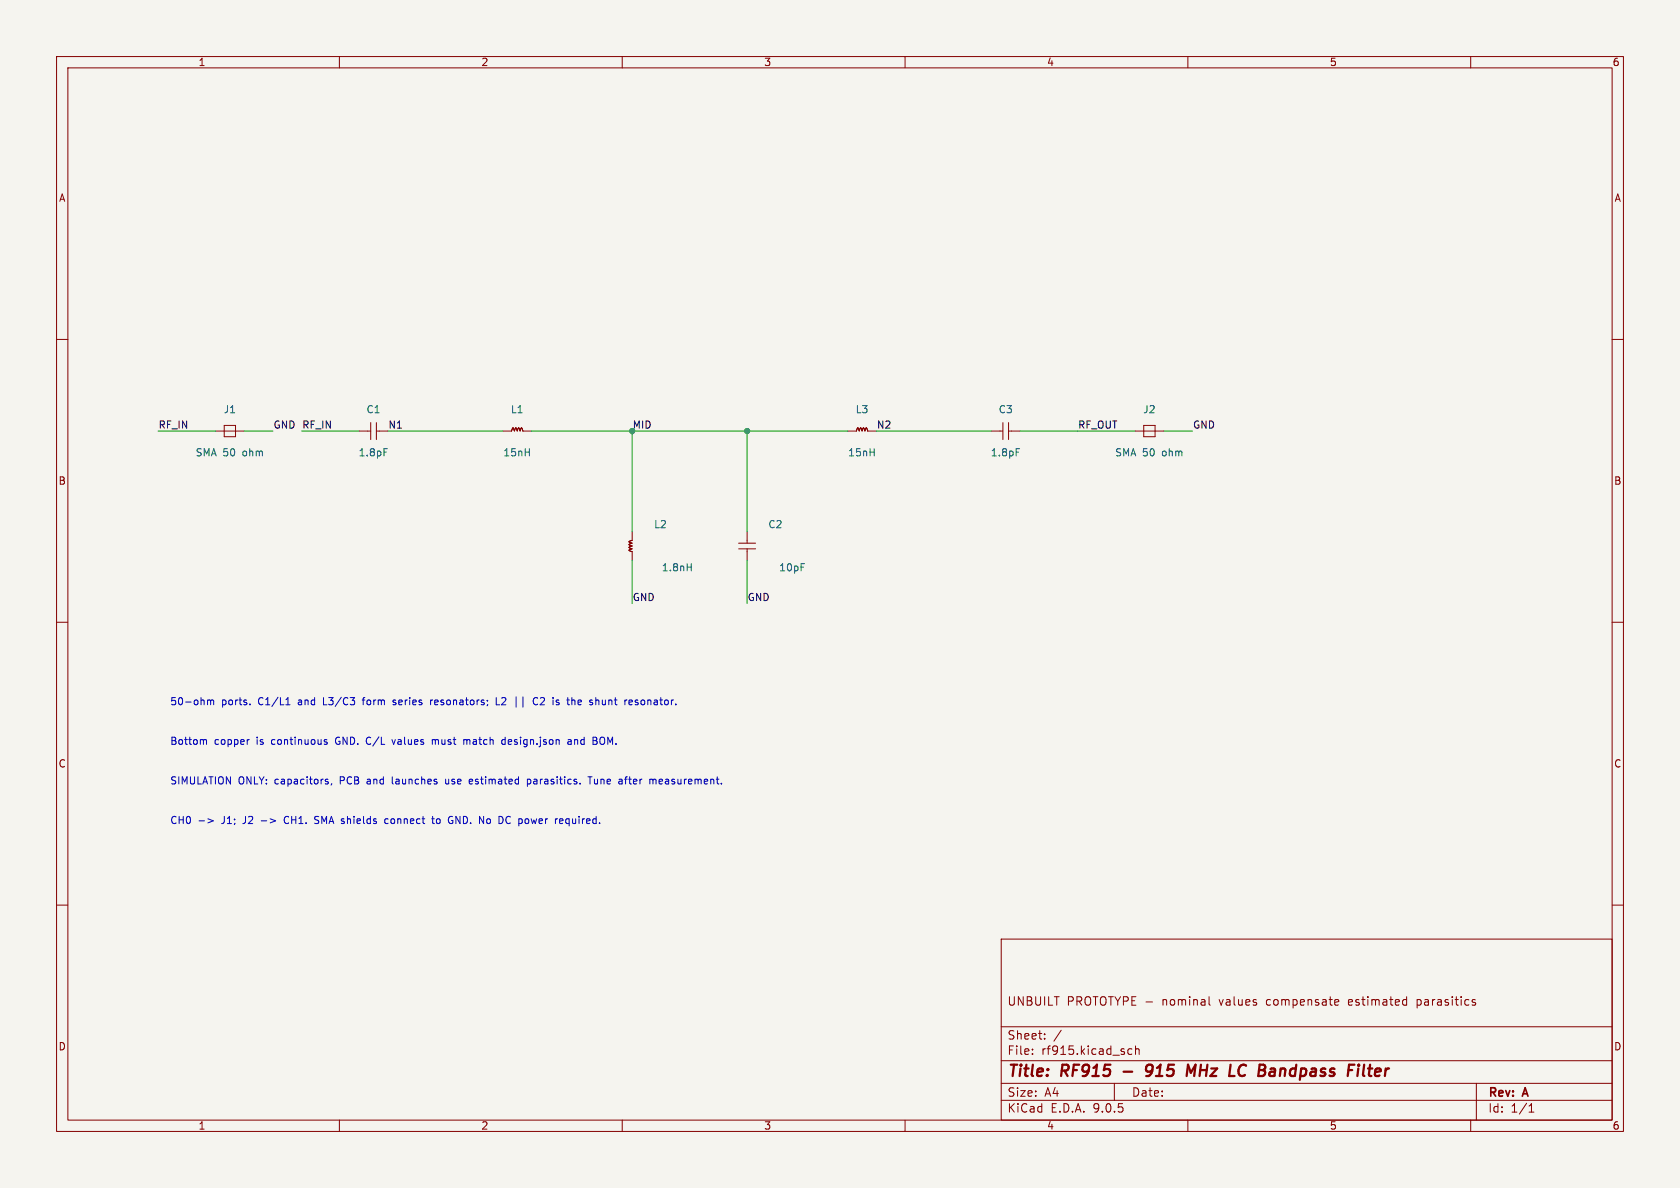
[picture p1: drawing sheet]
(kicad_sch (version 20250114) (generator "eeschema") (paper "A4")
(title_block (title "RF915 - 915 MHz LC Bandpass Filter") (rev "A") (comment 1 "UNBUILT PROTOTYPE - nominal values compensate estimated parasitics"))
(lib_symbols (symbol "RF915:C" (pin_numbers hide) (pin_names hide) (in_bom yes) (on_board yes)
  (property "Reference" "C" (at 0 3.81 0) (effects (font (size 1.27 1.27))))
  (property "Value" "C" (at 0 -3.81 0) (effects (font (size 1.27 1.27))))
  (symbol "C_0_1" (polyline (pts (xy -0.5 -1.5) (xy -0.5 1.5)) (stroke (width 0) (type default)) (fill (type none)))(polyline (pts (xy 0.5 -1.5) (xy 0.5 1.5)) (stroke (width 0) (type default)) (fill (type none)))(polyline (pts (xy -1.016 0) (xy -0.5 0)) (stroke (width 0) (type default)) (fill (type none)))(polyline (pts (xy 0.5 0) (xy 1.016 0)) (stroke (width 0) (type default)) (fill (type none)))) (symbol "C_1_1" (pin passive line (at -2.54 0 0) (length 1.524) (name "1" (effects (font (size 1.27 1.27)))) (number "1" (effects (font (size 1.27 1.27)))))(pin passive line (at 2.54 0 180) (length 1.524) (name "2" (effects (font (size 1.27 1.27)))) (number "2" (effects (font (size 1.27 1.27)))))))(symbol "RF915:L" (pin_numbers hide) (pin_names hide) (in_bom yes) (on_board yes)
  (property "Reference" "L" (at 0 3.81 0) (effects (font (size 1.27 1.27))))
  (property "Value" "L" (at 0 -3.81 0) (effects (font (size 1.27 1.27))))
  (symbol "L_0_1" (polyline (pts (xy -1.016 0) (xy -1.0 0.0)) (stroke (width 0) (type default)) (fill (type none)))(polyline (pts (xy -1.0 0.0) (xy -0.98 0.06893327846036734)) (stroke (width 0) (type default)) (fill (type none)))(polyline (pts (xy -0.98 0.06893327846036734) (xy -0.96 0.13677943794067016)) (stroke (width 0) (type default)) (fill (type none)))(polyline (pts (xy -0.96 0.13677943794067016) (xy -0.94 0.20246850397657287)) (stroke (width 0) (type default)) (fill (type none)))(polyline (pts (xy -0.94 0.20246850397657287) (xy -0.92 0.26496452075594346)) (stroke (width 0) (type default)) (fill (type none)))(polyline (pts (xy -0.92 0.26496452075594346) (xy -0.9 0.3232818887608602)) (stroke (width 0) (type default)) (fill (type none)))(polyline (pts (xy -0.9 0.3232818887608602) (xy -0.88 0.37650090826077875)) (stroke (width 0) (type default)) (fill (type none)))(polyline (pts (xy -0.88 0.37650090826077875) (xy -0.86 0.4237822835266841)) (stroke (width 0) (type default)) (fill (type none)))(polyline (pts (xy -0.86 0.4237822835266841) (xy -0.84 0.4643803590261083)) (stroke (width 0) (type default)) (fill (type none)))(polyline (pts (xy -0.84 0.4643803590261083) (xy -0.8200000000000001 0.4976548788563108)) (stroke (width 0) (type default)) (fill (type none)))(polyline (pts (xy -0.8200000000000001 0.4976548788563108) (xy -0.8 0.5230810839623344)) (stroke (width 0) (type default)) (fill (type none)))(polyline (pts (xy -0.8 0.5230810839623344) (xy -0.78 0.5402579879007787)) (stroke (width 0) (type default)) (fill (type none)))(polyline (pts (xy -0.78 0.5402579879007787) (xy -0.76 0.5489147006355494)) (stroke (width 0) (type default)) (fill (type none)))(polyline (pts (xy -0.76 0.5489147006355494) (xy -0.74 0.5489147006355494)) (stroke (width 0) (type default)) (fill (type none)))(polyline (pts (xy -0.74 0.5489147006355494) (xy -0.72 0.5402579879007788)) (stroke (width 0) (type default)) (fill (type none)))(polyline (pts (xy -0.72 0.5402579879007788) (xy -0.7 0.5230810839623345)) (stroke (width 0) (type default)) (fill (type none)))(polyline (pts (xy -0.7 0.5230810839623345) (xy -0.6799999999999999 0.49765487885631077)) (stroke (width 0) (type default)) (fill (type none)))(polyline (pts (xy -0.6799999999999999 0.49765487885631077) (xy -0.6599999999999999 0.46438035902610825)) (stroke (width 0) (type default)) (fill (type none)))(polyline (pts (xy -0.6599999999999999 0.46438035902610825) (xy -0.64 0.4237822835266841)) (stroke (width 0) (type default)) (fill (type none)))(polyline (pts (xy -0.64 0.4237822835266841) (xy -0.62 0.37650090826077887)) (stroke (width 0) (type default)) (fill (type none)))(polyline (pts (xy -0.62 0.37650090826077887) (xy -0.6 0.32328188876086034)) (stroke (width 0) (type default)) (fill (type none)))(polyline (pts (xy -0.6 0.32328188876086034) (xy -0.5800000000000001 0.2649645207559434)) (stroke (width 0) (type default)) (fill (type none)))(polyline (pts (xy -0.5800000000000001 0.2649645207559434) (xy -0.56 0.20246850397657298)) (stroke (width 0) (type default)) (fill (type none)))(polyline (pts (xy -0.56 0.20246850397657298) (xy -0.54 0.13677943794067038)) (stroke (width 0) (type default)) (fill (type none)))(polyline (pts (xy -0.54 0.13677943794067038) (xy -0.52 0.0689332784603675)) (stroke (width 0) (type default)) (fill (type none)))(polyline (pts (xy -0.52 0.0689332784603675) (xy -0.5 6.735557395310444e-17)) (stroke (width 0) (type default)) (fill (type none)))(polyline (pts (xy -0.5 6.735557395310444e-17) (xy -0.48 0.06893327846036737)) (stroke (width 0) (type default)) (fill (type none)))(polyline (pts (xy -0.48 0.06893327846036737) (xy -0.45999999999999996 0.13677943794067002)) (stroke (width 0) (type default)) (fill (type none)))(polyline (pts (xy -0.45999999999999996 0.13677943794067002) (xy -0.43999999999999995 0.20246850397657287)) (stroke (width 0) (type default)) (fill (type none)))(polyline (pts (xy -0.43999999999999995 0.20246850397657287) (xy -0.42000000000000004 0.26496452075594346)) (stroke (width 0) (type default)) (fill (type none)))(polyline (pts (xy -0.42000000000000004 0.26496452075594346) (xy -0.4 0.32328188876086)) (stroke (width 0) (type default)) (fill (type none)))(polyline (pts (xy -0.4 0.32328188876086) (xy -0.38 0.37650090826077864)) (stroke (width 0) (type default)) (fill (type none)))(polyline (pts (xy -0.38 0.37650090826077864) (xy -0.36 0.4237822835266842)) (stroke (width 0) (type default)) (fill (type none)))(polyline (pts (xy -0.36 0.4237822835266842) (xy -0.33999999999999997 0.46438035902610847)) (stroke (width 0) (type default)) (fill (type none)))(polyline (pts (xy -0.33999999999999997 0.46438035902610847) (xy -0.31999999999999995 0.49765487885631093)) (stroke (width 0) (type default)) (fill (type none)))(polyline (pts (xy -0.31999999999999995 0.49765487885631093) (xy -0.29999999999999993 0.5230810839623344)) (stroke (width 0) (type default)) (fill (type none)))(polyline (pts (xy -0.29999999999999993 0.5230810839623344) (xy -0.28 0.5402579879007788)) (stroke (width 0) (type default)) (fill (type none)))(polyline (pts (xy -0.28 0.5402579879007788) (xy -0.26 0.5489147006355494)) (stroke (width 0) (type default)) (fill (type none)))(polyline (pts (xy -0.26 0.5489147006355494) (xy -0.24 0.5489147006355494)) (stroke (width 0) (type default)) (fill (type none)))(polyline (pts (xy -0.24 0.5489147006355494) (xy -0.21999999999999997 0.5402579879007788)) (stroke (width 0) (type default)) (fill (type none)))(polyline (pts (xy -0.21999999999999997 0.5402579879007788) (xy -0.19999999999999996 0.5230810839623345)) (stroke (width 0) (type default)) (fill (type none)))(polyline (pts (xy -0.19999999999999996 0.5230810839623345) (xy -0.17999999999999994 0.497654878856311)) (stroke (width 0) (type default)) (fill (type none)))(polyline (pts (xy -0.17999999999999994 0.497654878856311) (xy -0.16000000000000003 0.46438035902610825)) (stroke (width 0) (type default)) (fill (type none)))(polyline (pts (xy -0.16000000000000003 0.46438035902610825) (xy -0.14 0.4237822835266843)) (stroke (width 0) (type default)) (fill (type none)))(polyline (pts (xy -0.14 0.4237822835266843) (xy -0.12 0.376500908260779)) (stroke (width 0) (type default)) (fill (type none)))(polyline (pts (xy -0.12 0.376500908260779) (xy -0.09999999999999998 0.3232818887608604)) (stroke (width 0) (type default)) (fill (type none)))(polyline (pts (xy -0.09999999999999998 0.3232818887608604) (xy -0.07999999999999996 0.2649645207559439)) (stroke (width 0) (type default)) (fill (type none)))(polyline (pts (xy -0.07999999999999996 0.2649645207559439) (xy -0.05999999999999994 0.20246850397657284)) (stroke (width 0) (type default)) (fill (type none)))(polyline (pts (xy -0.05999999999999994 0.20246850397657284) (xy -0.040000000000000036 0.13677943794067046)) (stroke (width 0) (type default)) (fill (type none)))(polyline (pts (xy -0.040000000000000036 0.13677943794067046) (xy -0.020000000000000018 0.06893327846036756)) (stroke (width 0) (type default)) (fill (type none)))(polyline (pts (xy -0.020000000000000018 0.06893327846036756) (xy 0.0 1.3471114790620887e-16)) (stroke (width 0) (type default)) (fill (type none)))(polyline (pts (xy 0.0 1.3471114790620887e-16) (xy 0.020000000000000018 0.0689332784603673)) (stroke (width 0) (type default)) (fill (type none)))(polyline (pts (xy 0.020000000000000018 0.0689332784603673) (xy 0.040000000000000036 0.13677943794067018)) (stroke (width 0) (type default)) (fill (type none)))(polyline (pts (xy 0.040000000000000036 0.13677943794067018) (xy 0.06000000000000005 0.202468503976573)) (stroke (width 0) (type default)) (fill (type none)))(polyline (pts (xy 0.06000000000000005 0.202468503976573) (xy 0.08000000000000007 0.2649645207559432)) (stroke (width 0) (type default)) (fill (type none)))(polyline (pts (xy 0.08000000000000007 0.2649645207559432) (xy 0.10000000000000009 0.3232818887608601)) (stroke (width 0) (type default)) (fill (type none)))(polyline (pts (xy 0.10000000000000009 0.3232818887608601) (xy 0.1200000000000001 0.37650090826077875)) (stroke (width 0) (type default)) (fill (type none)))(polyline (pts (xy 0.1200000000000001 0.37650090826077875) (xy 0.14000000000000012 0.42378228352668385)) (stroke (width 0) (type default)) (fill (type none)))(polyline (pts (xy 0.14000000000000012 0.42378228352668385) (xy 0.15999999999999992 0.4643803590261084)) (stroke (width 0) (type default)) (fill (type none)))(polyline (pts (xy 0.15999999999999992 0.4643803590261084) (xy 0.17999999999999994 0.4976548788563107)) (stroke (width 0) (type default)) (fill (type none)))(polyline (pts (xy 0.17999999999999994 0.4976548788563107) (xy 0.19999999999999996 0.5230810839623343)) (stroke (width 0) (type default)) (fill (type none)))(polyline (pts (xy 0.19999999999999996 0.5230810839623343) (xy 0.21999999999999997 0.5402579879007787)) (stroke (width 0) (type default)) (fill (type none)))(polyline (pts (xy 0.21999999999999997 0.5402579879007787) (xy 0.24 0.5489147006355494)) (stroke (width 0) (type default)) (fill (type none)))(polyline (pts (xy 0.24 0.5489147006355494) (xy 0.26 0.5489147006355494)) (stroke (width 0) (type default)) (fill (type none)))(polyline (pts (xy 0.26 0.5489147006355494) (xy 0.28 0.5402579879007787)) (stroke (width 0) (type default)) (fill (type none)))(polyline (pts (xy 0.28 0.5402579879007787) (xy 0.30000000000000004 0.5230810839623345)) (stroke (width 0) (type default)) (fill (type none)))(polyline (pts (xy 0.30000000000000004 0.5230810839623345) (xy 0.32000000000000006 0.4976548788563106)) (stroke (width 0) (type default)) (fill (type none)))(polyline (pts (xy 0.32000000000000006 0.4976548788563106) (xy 0.3400000000000001 0.4643803590261083)) (stroke (width 0) (type default)) (fill (type none)))(polyline (pts (xy 0.3400000000000001 0.4643803590261083) (xy 0.3600000000000001 0.42378228352668373)) (stroke (width 0) (type default)) (fill (type none)))(polyline (pts (xy 0.3600000000000001 0.42378228352668373) (xy 0.3800000000000001 0.37650090826077864)) (stroke (width 0) (type default)) (fill (type none)))(polyline (pts (xy 0.3800000000000001 0.37650090826077864) (xy 0.40000000000000013 0.3232818887608604)) (stroke (width 0) (type default)) (fill (type none)))(polyline (pts (xy 0.40000000000000013 0.3232818887608604) (xy 0.41999999999999993 0.26496452075594307)) (stroke (width 0) (type default)) (fill (type none)))(polyline (pts (xy 0.41999999999999993 0.26496452075594307) (xy 0.43999999999999995 0.2024685039765729)) (stroke (width 0) (type default)) (fill (type none)))(polyline (pts (xy 0.43999999999999995 0.2024685039765729) (xy 0.45999999999999996 0.13677943794067052)) (stroke (width 0) (type default)) (fill (type none)))(polyline (pts (xy 0.45999999999999996 0.13677943794067052) (xy 0.48 0.06893327846036715)) (stroke (width 0) (type default)) (fill (type none)))(polyline (pts (xy 0.48 0.06893327846036715) (xy 0.5 2.0206672185931328e-16)) (stroke (width 0) (type default)) (fill (type none)))(polyline (pts (xy 0.5 2.0206672185931328e-16) (xy 0.52 0.06893327846036676)) (stroke (width 0) (type default)) (fill (type none)))(polyline (pts (xy 0.52 0.06893327846036676) (xy 0.54 0.13677943794067013)) (stroke (width 0) (type default)) (fill (type none)))(polyline (pts (xy 0.54 0.13677943794067013) (xy 0.56 0.2024685039765725)) (stroke (width 0) (type default)) (fill (type none)))(polyline (pts (xy 0.56 0.2024685039765725) (xy 0.5800000000000001 0.26496452075594357)) (stroke (width 0) (type default)) (fill (type none)))(polyline (pts (xy 0.5800000000000001 0.26496452075594357) (xy 0.6000000000000001 0.32328188876086006)) (stroke (width 0) (type default)) (fill (type none)))(polyline (pts (xy 0.6000000000000001 0.32328188876086006) (xy 0.6200000000000001 0.37650090826077837)) (stroke (width 0) (type default)) (fill (type none)))(polyline (pts (xy 0.6200000000000001 0.37650090826077837) (xy 0.6400000000000001 0.42378228352668346)) (stroke (width 0) (type default)) (fill (type none)))(polyline (pts (xy 0.6400000000000001 0.42378228352668346) (xy 0.6600000000000001 0.46438035902610864)) (stroke (width 0) (type default)) (fill (type none)))(polyline (pts (xy 0.6600000000000001 0.46438035902610864) (xy 0.6799999999999999 0.4976548788563109)) (stroke (width 0) (type default)) (fill (type none)))(polyline (pts (xy 0.6799999999999999 0.4976548788563109) (xy 0.7 0.5230810839623344)) (stroke (width 0) (type default)) (fill (type none)))(polyline (pts (xy 0.7 0.5230810839623344) (xy 0.72 0.5402579879007787)) (stroke (width 0) (type default)) (fill (type none)))(polyline (pts (xy 0.72 0.5402579879007787) (xy 0.74 0.5489147006355494)) (stroke (width 0) (type default)) (fill (type none)))(polyline (pts (xy 0.74 0.5489147006355494) (xy 0.76 0.5489147006355494)) (stroke (width 0) (type default)) (fill (type none)))(polyline (pts (xy 0.76 0.5489147006355494) (xy 0.78 0.5402579879007787)) (stroke (width 0) (type default)) (fill (type none)))(polyline (pts (xy 0.78 0.5402579879007787) (xy 0.8 0.5230810839623347)) (stroke (width 0) (type default)) (fill (type none)))(polyline (pts (xy 0.8 0.5230810839623347) (xy 0.8200000000000001 0.49765487885631104)) (stroke (width 0) (type default)) (fill (type none)))(polyline (pts (xy 0.8200000000000001 0.49765487885631104) (xy 0.8400000000000001 0.46438035902610886)) (stroke (width 0) (type default)) (fill (type none)))(polyline (pts (xy 0.8400000000000001 0.46438035902610886) (xy 0.8600000000000001 0.42378228352668446)) (stroke (width 0) (type default)) (fill (type none)))(polyline (pts (xy 0.8600000000000001 0.42378228352668446) (xy 0.8800000000000001 0.3765009082607787)) (stroke (width 0) (type default)) (fill (type none)))(polyline (pts (xy 0.8800000000000001 0.3765009082607787) (xy 0.9000000000000001 0.32328188876086045)) (stroke (width 0) (type default)) (fill (type none)))(polyline (pts (xy 0.9000000000000001 0.32328188876086045) (xy 0.9199999999999999 0.264964520755944)) (stroke (width 0) (type default)) (fill (type none)))(polyline (pts (xy 0.9199999999999999 0.264964520755944) (xy 0.94 0.20246850397657296)) (stroke (width 0) (type default)) (fill (type none)))(polyline (pts (xy 0.94 0.20246850397657296) (xy 0.96 0.1367794379406706)) (stroke (width 0) (type default)) (fill (type none)))(polyline (pts (xy 0.96 0.1367794379406706) (xy 0.98 0.06893327846036722)) (stroke (width 0) (type default)) (fill (type none)))(polyline (pts (xy 0.98 0.06893327846036722) (xy 1.0 2.6942229581241775e-16)) (stroke (width 0) (type default)) (fill (type none)))(polyline (pts (xy 1.0 2.6942229581241775e-16) (xy 1.016 0)) (stroke (width 0) (type default)) (fill (type none)))) (symbol "L_1_1" (pin passive line (at -2.54 0 0) (length 1.524) (name "1" (effects (font (size 1.27 1.27)))) (number "1" (effects (font (size 1.27 1.27)))))(pin passive line (at 2.54 0 180) (length 1.524) (name "2" (effects (font (size 1.27 1.27)))) (number "2" (effects (font (size 1.27 1.27)))))))(symbol "RF915:L_V" (pin_numbers hide) (pin_names hide) (in_bom yes) (on_board yes)
  (property "Reference" "L" (at 0 3.81 0) (effects (font (size 1.27 1.27))))
  (property "Value" "L_V" (at 0 -3.81 0) (effects (font (size 1.27 1.27))))
  (symbol "L_V_0_1" (polyline (pts (xy 0 -1.016) (xy -0.0 -1.0)) (stroke (width 0) (type default)) (fill (type none)))(polyline (pts (xy -0.0 -1.0) (xy -0.06893327846036734 -0.98)) (stroke (width 0) (type default)) (fill (type none)))(polyline (pts (xy -0.06893327846036734 -0.98) (xy -0.13677943794067016 -0.96)) (stroke (width 0) (type default)) (fill (type none)))(polyline (pts (xy -0.13677943794067016 -0.96) (xy -0.20246850397657287 -0.94)) (stroke (width 0) (type default)) (fill (type none)))(polyline (pts (xy -0.20246850397657287 -0.94) (xy -0.26496452075594346 -0.92)) (stroke (width 0) (type default)) (fill (type none)))(polyline (pts (xy -0.26496452075594346 -0.92) (xy -0.3232818887608602 -0.9)) (stroke (width 0) (type default)) (fill (type none)))(polyline (pts (xy -0.3232818887608602 -0.9) (xy -0.37650090826077875 -0.88)) (stroke (width 0) (type default)) (fill (type none)))(polyline (pts (xy -0.37650090826077875 -0.88) (xy -0.4237822835266841 -0.86)) (stroke (width 0) (type default)) (fill (type none)))(polyline (pts (xy -0.4237822835266841 -0.86) (xy -0.4643803590261083 -0.84)) (stroke (width 0) (type default)) (fill (type none)))(polyline (pts (xy -0.4643803590261083 -0.84) (xy -0.4976548788563108 -0.8200000000000001)) (stroke (width 0) (type default)) (fill (type none)))(polyline (pts (xy -0.4976548788563108 -0.8200000000000001) (xy -0.5230810839623344 -0.8)) (stroke (width 0) (type default)) (fill (type none)))(polyline (pts (xy -0.5230810839623344 -0.8) (xy -0.5402579879007787 -0.78)) (stroke (width 0) (type default)) (fill (type none)))(polyline (pts (xy -0.5402579879007787 -0.78) (xy -0.5489147006355494 -0.76)) (stroke (width 0) (type default)) (fill (type none)))(polyline (pts (xy -0.5489147006355494 -0.76) (xy -0.5489147006355494 -0.74)) (stroke (width 0) (type default)) (fill (type none)))(polyline (pts (xy -0.5489147006355494 -0.74) (xy -0.5402579879007788 -0.72)) (stroke (width 0) (type default)) (fill (type none)))(polyline (pts (xy -0.5402579879007788 -0.72) (xy -0.5230810839623345 -0.7)) (stroke (width 0) (type default)) (fill (type none)))(polyline (pts (xy -0.5230810839623345 -0.7) (xy -0.49765487885631077 -0.6799999999999999)) (stroke (width 0) (type default)) (fill (type none)))(polyline (pts (xy -0.49765487885631077 -0.6799999999999999) (xy -0.46438035902610825 -0.6599999999999999)) (stroke (width 0) (type default)) (fill (type none)))(polyline (pts (xy -0.46438035902610825 -0.6599999999999999) (xy -0.4237822835266841 -0.64)) (stroke (width 0) (type default)) (fill (type none)))(polyline (pts (xy -0.4237822835266841 -0.64) (xy -0.37650090826077887 -0.62)) (stroke (width 0) (type default)) (fill (type none)))(polyline (pts (xy -0.37650090826077887 -0.62) (xy -0.32328188876086034 -0.6)) (stroke (width 0) (type default)) (fill (type none)))(polyline (pts (xy -0.32328188876086034 -0.6) (xy -0.2649645207559434 -0.5800000000000001)) (stroke (width 0) (type default)) (fill (type none)))(polyline (pts (xy -0.2649645207559434 -0.5800000000000001) (xy -0.20246850397657298 -0.56)) (stroke (width 0) (type default)) (fill (type none)))(polyline (pts (xy -0.20246850397657298 -0.56) (xy -0.13677943794067038 -0.54)) (stroke (width 0) (type default)) (fill (type none)))(polyline (pts (xy -0.13677943794067038 -0.54) (xy -0.0689332784603675 -0.52)) (stroke (width 0) (type default)) (fill (type none)))(polyline (pts (xy -0.0689332784603675 -0.52) (xy -6.735557395310444e-17 -0.5)) (stroke (width 0) (type default)) (fill (type none)))(polyline (pts (xy -6.735557395310444e-17 -0.5) (xy -0.06893327846036737 -0.48)) (stroke (width 0) (type default)) (fill (type none)))(polyline (pts (xy -0.06893327846036737 -0.48) (xy -0.13677943794067002 -0.45999999999999996)) (stroke (width 0) (type default)) (fill (type none)))(polyline (pts (xy -0.13677943794067002 -0.45999999999999996) (xy -0.20246850397657287 -0.43999999999999995)) (stroke (width 0) (type default)) (fill (type none)))(polyline (pts (xy -0.20246850397657287 -0.43999999999999995) (xy -0.26496452075594346 -0.42000000000000004)) (stroke (width 0) (type default)) (fill (type none)))(polyline (pts (xy -0.26496452075594346 -0.42000000000000004) (xy -0.32328188876086 -0.4)) (stroke (width 0) (type default)) (fill (type none)))(polyline (pts (xy -0.32328188876086 -0.4) (xy -0.37650090826077864 -0.38)) (stroke (width 0) (type default)) (fill (type none)))(polyline (pts (xy -0.37650090826077864 -0.38) (xy -0.4237822835266842 -0.36)) (stroke (width 0) (type default)) (fill (type none)))(polyline (pts (xy -0.4237822835266842 -0.36) (xy -0.46438035902610847 -0.33999999999999997)) (stroke (width 0) (type default)) (fill (type none)))(polyline (pts (xy -0.46438035902610847 -0.33999999999999997) (xy -0.49765487885631093 -0.31999999999999995)) (stroke (width 0) (type default)) (fill (type none)))(polyline (pts (xy -0.49765487885631093 -0.31999999999999995) (xy -0.5230810839623344 -0.29999999999999993)) (stroke (width 0) (type default)) (fill (type none)))(polyline (pts (xy -0.5230810839623344 -0.29999999999999993) (xy -0.5402579879007788 -0.28)) (stroke (width 0) (type default)) (fill (type none)))(polyline (pts (xy -0.5402579879007788 -0.28) (xy -0.5489147006355494 -0.26)) (stroke (width 0) (type default)) (fill (type none)))(polyline (pts (xy -0.5489147006355494 -0.26) (xy -0.5489147006355494 -0.24)) (stroke (width 0) (type default)) (fill (type none)))(polyline (pts (xy -0.5489147006355494 -0.24) (xy -0.5402579879007788 -0.21999999999999997)) (stroke (width 0) (type default)) (fill (type none)))(polyline (pts (xy -0.5402579879007788 -0.21999999999999997) (xy -0.5230810839623345 -0.19999999999999996)) (stroke (width 0) (type default)) (fill (type none)))(polyline (pts (xy -0.5230810839623345 -0.19999999999999996) (xy -0.497654878856311 -0.17999999999999994)) (stroke (width 0) (type default)) (fill (type none)))(polyline (pts (xy -0.497654878856311 -0.17999999999999994) (xy -0.46438035902610825 -0.16000000000000003)) (stroke (width 0) (type default)) (fill (type none)))(polyline (pts (xy -0.46438035902610825 -0.16000000000000003) (xy -0.4237822835266843 -0.14)) (stroke (width 0) (type default)) (fill (type none)))(polyline (pts (xy -0.4237822835266843 -0.14) (xy -0.376500908260779 -0.12)) (stroke (width 0) (type default)) (fill (type none)))(polyline (pts (xy -0.376500908260779 -0.12) (xy -0.3232818887608604 -0.09999999999999998)) (stroke (width 0) (type default)) (fill (type none)))(polyline (pts (xy -0.3232818887608604 -0.09999999999999998) (xy -0.2649645207559439 -0.07999999999999996)) (stroke (width 0) (type default)) (fill (type none)))(polyline (pts (xy -0.2649645207559439 -0.07999999999999996) (xy -0.20246850397657284 -0.05999999999999994)) (stroke (width 0) (type default)) (fill (type none)))(polyline (pts (xy -0.20246850397657284 -0.05999999999999994) (xy -0.13677943794067046 -0.040000000000000036)) (stroke (width 0) (type default)) (fill (type none)))(polyline (pts (xy -0.13677943794067046 -0.040000000000000036) (xy -0.06893327846036756 -0.020000000000000018)) (stroke (width 0) (type default)) (fill (type none)))(polyline (pts (xy -0.06893327846036756 -0.020000000000000018) (xy -1.3471114790620887e-16 0.0)) (stroke (width 0) (type default)) (fill (type none)))(polyline (pts (xy -1.3471114790620887e-16 0.0) (xy -0.0689332784603673 0.020000000000000018)) (stroke (width 0) (type default)) (fill (type none)))(polyline (pts (xy -0.0689332784603673 0.020000000000000018) (xy -0.13677943794067018 0.040000000000000036)) (stroke (width 0) (type default)) (fill (type none)))(polyline (pts (xy -0.13677943794067018 0.040000000000000036) (xy -0.202468503976573 0.06000000000000005)) (stroke (width 0) (type default)) (fill (type none)))(polyline (pts (xy -0.202468503976573 0.06000000000000005) (xy -0.2649645207559432 0.08000000000000007)) (stroke (width 0) (type default)) (fill (type none)))(polyline (pts (xy -0.2649645207559432 0.08000000000000007) (xy -0.3232818887608601 0.10000000000000009)) (stroke (width 0) (type default)) (fill (type none)))(polyline (pts (xy -0.3232818887608601 0.10000000000000009) (xy -0.37650090826077875 0.1200000000000001)) (stroke (width 0) (type default)) (fill (type none)))(polyline (pts (xy -0.37650090826077875 0.1200000000000001) (xy -0.42378228352668385 0.14000000000000012)) (stroke (width 0) (type default)) (fill (type none)))(polyline (pts (xy -0.42378228352668385 0.14000000000000012) (xy -0.4643803590261084 0.15999999999999992)) (stroke (width 0) (type default)) (fill (type none)))(polyline (pts (xy -0.4643803590261084 0.15999999999999992) (xy -0.4976548788563107 0.17999999999999994)) (stroke (width 0) (type default)) (fill (type none)))(polyline (pts (xy -0.4976548788563107 0.17999999999999994) (xy -0.5230810839623343 0.19999999999999996)) (stroke (width 0) (type default)) (fill (type none)))(polyline (pts (xy -0.5230810839623343 0.19999999999999996) (xy -0.5402579879007787 0.21999999999999997)) (stroke (width 0) (type default)) (fill (type none)))(polyline (pts (xy -0.5402579879007787 0.21999999999999997) (xy -0.5489147006355494 0.24)) (stroke (width 0) (type default)) (fill (type none)))(polyline (pts (xy -0.5489147006355494 0.24) (xy -0.5489147006355494 0.26)) (stroke (width 0) (type default)) (fill (type none)))(polyline (pts (xy -0.5489147006355494 0.26) (xy -0.5402579879007787 0.28)) (stroke (width 0) (type default)) (fill (type none)))(polyline (pts (xy -0.5402579879007787 0.28) (xy -0.5230810839623345 0.30000000000000004)) (stroke (width 0) (type default)) (fill (type none)))(polyline (pts (xy -0.5230810839623345 0.30000000000000004) (xy -0.4976548788563106 0.32000000000000006)) (stroke (width 0) (type default)) (fill (type none)))(polyline (pts (xy -0.4976548788563106 0.32000000000000006) (xy -0.4643803590261083 0.3400000000000001)) (stroke (width 0) (type default)) (fill (type none)))(polyline (pts (xy -0.4643803590261083 0.3400000000000001) (xy -0.42378228352668373 0.3600000000000001)) (stroke (width 0) (type default)) (fill (type none)))(polyline (pts (xy -0.42378228352668373 0.3600000000000001) (xy -0.37650090826077864 0.3800000000000001)) (stroke (width 0) (type default)) (fill (type none)))(polyline (pts (xy -0.37650090826077864 0.3800000000000001) (xy -0.3232818887608604 0.40000000000000013)) (stroke (width 0) (type default)) (fill (type none)))(polyline (pts (xy -0.3232818887608604 0.40000000000000013) (xy -0.26496452075594307 0.41999999999999993)) (stroke (width 0) (type default)) (fill (type none)))(polyline (pts (xy -0.26496452075594307 0.41999999999999993) (xy -0.2024685039765729 0.43999999999999995)) (stroke (width 0) (type default)) (fill (type none)))(polyline (pts (xy -0.2024685039765729 0.43999999999999995) (xy -0.13677943794067052 0.45999999999999996)) (stroke (width 0) (type default)) (fill (type none)))(polyline (pts (xy -0.13677943794067052 0.45999999999999996) (xy -0.06893327846036715 0.48)) (stroke (width 0) (type default)) (fill (type none)))(polyline (pts (xy -0.06893327846036715 0.48) (xy -2.0206672185931328e-16 0.5)) (stroke (width 0) (type default)) (fill (type none)))(polyline (pts (xy -2.0206672185931328e-16 0.5) (xy -0.06893327846036676 0.52)) (stroke (width 0) (type default)) (fill (type none)))(polyline (pts (xy -0.06893327846036676 0.52) (xy -0.13677943794067013 0.54)) (stroke (width 0) (type default)) (fill (type none)))(polyline (pts (xy -0.13677943794067013 0.54) (xy -0.2024685039765725 0.56)) (stroke (width 0) (type default)) (fill (type none)))(polyline (pts (xy -0.2024685039765725 0.56) (xy -0.26496452075594357 0.5800000000000001)) (stroke (width 0) (type default)) (fill (type none)))(polyline (pts (xy -0.26496452075594357 0.5800000000000001) (xy -0.32328188876086006 0.6000000000000001)) (stroke (width 0) (type default)) (fill (type none)))(polyline (pts (xy -0.32328188876086006 0.6000000000000001) (xy -0.37650090826077837 0.6200000000000001)) (stroke (width 0) (type default)) (fill (type none)))(polyline (pts (xy -0.37650090826077837 0.6200000000000001) (xy -0.42378228352668346 0.6400000000000001)) (stroke (width 0) (type default)) (fill (type none)))(polyline (pts (xy -0.42378228352668346 0.6400000000000001) (xy -0.46438035902610864 0.6600000000000001)) (stroke (width 0) (type default)) (fill (type none)))(polyline (pts (xy -0.46438035902610864 0.6600000000000001) (xy -0.4976548788563109 0.6799999999999999)) (stroke (width 0) (type default)) (fill (type none)))(polyline (pts (xy -0.4976548788563109 0.6799999999999999) (xy -0.5230810839623344 0.7)) (stroke (width 0) (type default)) (fill (type none)))(polyline (pts (xy -0.5230810839623344 0.7) (xy -0.5402579879007787 0.72)) (stroke (width 0) (type default)) (fill (type none)))(polyline (pts (xy -0.5402579879007787 0.72) (xy -0.5489147006355494 0.74)) (stroke (width 0) (type default)) (fill (type none)))(polyline (pts (xy -0.5489147006355494 0.74) (xy -0.5489147006355494 0.76)) (stroke (width 0) (type default)) (fill (type none)))(polyline (pts (xy -0.5489147006355494 0.76) (xy -0.5402579879007787 0.78)) (stroke (width 0) (type default)) (fill (type none)))(polyline (pts (xy -0.5402579879007787 0.78) (xy -0.5230810839623347 0.8)) (stroke (width 0) (type default)) (fill (type none)))(polyline (pts (xy -0.5230810839623347 0.8) (xy -0.49765487885631104 0.8200000000000001)) (stroke (width 0) (type default)) (fill (type none)))(polyline (pts (xy -0.49765487885631104 0.8200000000000001) (xy -0.46438035902610886 0.8400000000000001)) (stroke (width 0) (type default)) (fill (type none)))(polyline (pts (xy -0.46438035902610886 0.8400000000000001) (xy -0.42378228352668446 0.8600000000000001)) (stroke (width 0) (type default)) (fill (type none)))(polyline (pts (xy -0.42378228352668446 0.8600000000000001) (xy -0.3765009082607787 0.8800000000000001)) (stroke (width 0) (type default)) (fill (type none)))(polyline (pts (xy -0.3765009082607787 0.8800000000000001) (xy -0.32328188876086045 0.9000000000000001)) (stroke (width 0) (type default)) (fill (type none)))(polyline (pts (xy -0.32328188876086045 0.9000000000000001) (xy -0.264964520755944 0.9199999999999999)) (stroke (width 0) (type default)) (fill (type none)))(polyline (pts (xy -0.264964520755944 0.9199999999999999) (xy -0.20246850397657296 0.94)) (stroke (width 0) (type default)) (fill (type none)))(polyline (pts (xy -0.20246850397657296 0.94) (xy -0.1367794379406706 0.96)) (stroke (width 0) (type default)) (fill (type none)))(polyline (pts (xy -0.1367794379406706 0.96) (xy -0.06893327846036722 0.98)) (stroke (width 0) (type default)) (fill (type none)))(polyline (pts (xy -0.06893327846036722 0.98) (xy -2.6942229581241775e-16 1.0)) (stroke (width 0) (type default)) (fill (type none)))(polyline (pts (xy -2.6942229581241775e-16 1.0) (xy 0 1.016)) (stroke (width 0) (type default)) (fill (type none)))) (symbol "L_V_1_1" (pin passive line (at 0 -2.54 90) (length 1.524) (name "1" (effects (font (size 1.27 1.27)))) (number "1" (effects (font (size 1.27 1.27)))))(pin passive line (at 0 2.54 270) (length 1.524) (name "2" (effects (font (size 1.27 1.27)))) (number "2" (effects (font (size 1.27 1.27)))))))(symbol "RF915:C_V" (pin_numbers hide) (pin_names hide) (in_bom yes) (on_board yes)
  (property "Reference" "C" (at 0 3.81 0) (effects (font (size 1.27 1.27))))
  (property "Value" "C_V" (at 0 -3.81 0) (effects (font (size 1.27 1.27))))
  (symbol "C_V_0_1" (polyline (pts (xy 1.5 -0.5) (xy -1.5 -0.5)) (stroke (width 0) (type default)) (fill (type none)))(polyline (pts (xy 1.5 0.5) (xy -1.5 0.5)) (stroke (width 0) (type default)) (fill (type none)))(polyline (pts (xy 0 -1.016) (xy 0 -0.5)) (stroke (width 0) (type default)) (fill (type none)))(polyline (pts (xy 0 0.5) (xy 0 1.016)) (stroke (width 0) (type default)) (fill (type none)))) (symbol "C_V_1_1" (pin passive line (at 0 -2.54 90) (length 1.524) (name "1" (effects (font (size 1.27 1.27)))) (number "1" (effects (font (size 1.27 1.27)))))(pin passive line (at 0 2.54 270) (length 1.524) (name "2" (effects (font (size 1.27 1.27)))) (number "2" (effects (font (size 1.27 1.27)))))))(symbol "RF915:SMA" (pin_numbers hide) (pin_names hide) (in_bom yes) (on_board yes)
  (property "Reference" "J" (at 0 3.81 0) (effects (font (size 1.27 1.27))))
  (property "Value" "SMA" (at 0 -3.81 0) (effects (font (size 1.27 1.27))))
  (symbol "SMA_0_1" (polyline (pts (xy -1.016 0) (xy 1.016 0)) (stroke (width 0) (type default)) (fill (type none)))(polyline (pts (xy -1 -1) (xy -1 1)) (stroke (width 0) (type default)) (fill (type none)))(polyline (pts (xy -1 1) (xy 1 1)) (stroke (width 0) (type default)) (fill (type none)))(polyline (pts (xy 1 1) (xy 1 -1)) (stroke (width 0) (type default)) (fill (type none)))(polyline (pts (xy 1 -1) (xy -1 -1)) (stroke (width 0) (type default)) (fill (type none)))) (symbol "SMA_1_1" (pin passive line (at -2.54 0 0) (length 1.524) (name "1" (effects (font (size 1.27 1.27)))) (number "1" (effects (font (size 1.27 1.27)))))(pin passive line (at 2.54 0 180) (length 1.524) (name "2" (effects (font (size 1.27 1.27)))) (number "2" (effects (font (size 1.27 1.27))))))))
(symbol (lib_id "RF915:SMA") (at 40.64 76.2 0) (unit 1) (in_bom yes) (on_board yes) (dnp no)
    (property "Reference" "J1" (at 40.64 72.39 0) (effects (font (size 1.27 1.27))))
    (property "Value" "SMA 50 ohm" (at 40.64 80.01 0) (effects (font (size 1.27 1.27))))
    (property "Footprint" "RF915:SMA_Amphenol_132134_Vertical" (at 40.64 76.2 0) (effects (font (size 1.27 1.27)) hide)) (pin "1") (pin "2"))
(wire (pts (xy 38.1 76.2) (xy 27.94 76.2)) (stroke (width 0) (type default)))
(label "RF_IN" (at 27.94 76.2 0) (effects (font (size 1.27 1.27)) (justify left bottom)))
(wire (pts (xy 43.18 76.2) (xy 48.26 76.2)) (stroke (width 0) (type default)))
(label "GND" (at 48.26 76.2 0) (effects (font (size 1.27 1.27)) (justify left bottom)))
(symbol (lib_id "RF915:C") (at 66.04 76.2 0) (unit 1) (in_bom yes) (on_board yes) (dnp no)
    (property "Reference" "C1" (at 66.04 72.39 0) (effects (font (size 1.27 1.27))))
    (property "Value" "1.8pF" (at 66.04 80.01 0) (effects (font (size 1.27 1.27))))
    (property "Footprint" "RF915:C_0402_1005Metric" (at 66.04 76.2 0) (effects (font (size 1.27 1.27)) hide)) (pin "1") (pin "2"))
(wire (pts (xy 63.50000000000001 76.2) (xy 53.34 76.2)) (stroke (width 0) (type default)))
(label "RF_IN" (at 53.34 76.2 0) (effects (font (size 1.27 1.27)) (justify left bottom)))
(symbol (lib_id "RF915:L") (at 91.44 76.2 0) (unit 1) (in_bom yes) (on_board yes) (dnp no)
    (property "Reference" "L1" (at 91.44 72.39 0) (effects (font (size 1.27 1.27))))
    (property "Value" "15nH" (at 91.44 80.01 0) (effects (font (size 1.27 1.27))))
    (property "Footprint" "RF915:L_0603_1608Metric" (at 91.44 76.2 0) (effects (font (size 1.27 1.27)) hide)) (pin "1") (pin "2"))
(symbol (lib_id "RF915:L_V") (at 111.76 96.52 0) (unit 1) (in_bom yes) (on_board yes) (dnp no)
    (property "Reference" "L2" (at 116.76 92.71 0) (effects (font (size 1.27 1.27))))
    (property "Value" "1.8nH" (at 119.76 100.33 0) (effects (font (size 1.27 1.27))))
    (property "Footprint" "RF915:L_0603_1608Metric" (at 111.76 96.52 0) (effects (font (size 1.27 1.27)) hide)) (pin "1") (pin "2"))
(wire (pts (xy 111.76 99.06) (xy 111.76 106.68)) (stroke (width 0) (type default)))
(label "GND" (at 111.76 106.68 0) (effects (font (size 1.27 1.27)) (justify left bottom)))
(symbol (lib_id "RF915:C_V") (at 132.08 96.52 0) (unit 1) (in_bom yes) (on_board yes) (dnp no)
    (property "Reference" "C2" (at 137.08 92.71 0) (effects (font (size 1.27 1.27))))
    (property "Value" "10pF" (at 140.08 100.33 0) (effects (font (size 1.27 1.27))))
    (property "Footprint" "RF915:C_0402_1005Metric" (at 132.08 96.52 0) (effects (font (size 1.27 1.27)) hide)) (pin "1") (pin "2"))
(wire (pts (xy 132.08 99.06) (xy 132.08 106.68)) (stroke (width 0) (type default)))
(label "GND" (at 132.08 106.68 0) (effects (font (size 1.27 1.27)) (justify left bottom)))
(symbol (lib_id "RF915:L") (at 152.4 76.2 0) (unit 1) (in_bom yes) (on_board yes) (dnp no)
    (property "Reference" "L3" (at 152.4 72.39 0) (effects (font (size 1.27 1.27))))
    (property "Value" "15nH" (at 152.4 80.01 0) (effects (font (size 1.27 1.27))))
    (property "Footprint" "RF915:L_0603_1608Metric" (at 152.4 76.2 0) (effects (font (size 1.27 1.27)) hide)) (pin "1") (pin "2"))
(symbol (lib_id "RF915:C") (at 177.8 76.2 0) (unit 1) (in_bom yes) (on_board yes) (dnp no)
    (property "Reference" "C3" (at 177.8 72.39 0) (effects (font (size 1.27 1.27))))
    (property "Value" "1.8pF" (at 177.8 80.01 0) (effects (font (size 1.27 1.27))))
    (property "Footprint" "RF915:C_0402_1005Metric" (at 177.8 76.2 0) (effects (font (size 1.27 1.27)) hide)) (pin "1") (pin "2"))
(wire (pts (xy 180.34 76.2) (xy 190.5 76.2)) (stroke (width 0) (type default)))
(label "RF_OUT" (at 190.5 76.2 0) (effects (font (size 1.27 1.27)) (justify left bottom)))
(symbol (lib_id "RF915:SMA") (at 203.2 76.2 0) (unit 1) (in_bom yes) (on_board yes) (dnp no)
    (property "Reference" "J2" (at 203.2 72.39 0) (effects (font (size 1.27 1.27))))
    (property "Value" "SMA 50 ohm" (at 203.2 80.01 0) (effects (font (size 1.27 1.27))))
    (property "Footprint" "RF915:SMA_Amphenol_132134_Vertical" (at 203.2 76.2 0) (effects (font (size 1.27 1.27)) hide)) (pin "1") (pin "2"))
(wire (pts (xy 200.66 76.2) (xy 190.5 76.2)) (stroke (width 0) (type default)))
(wire (pts (xy 205.73999999999998 76.2) (xy 210.82 76.2)) (stroke (width 0) (type default)))
(label "GND" (at 210.82 76.2 0) (effects (font (size 1.27 1.27)) (justify left bottom)))
(wire (pts (xy 68.58 76.2) (xy 88.9 76.2)) (stroke (width 0) (type default)))
(wire (pts (xy 93.98 76.2) (xy 111.76 76.2)) (stroke (width 0) (type default)))
(wire (pts (xy 111.76 76.2) (xy 132.08 76.2)) (stroke (width 0) (type default)))
(wire (pts (xy 132.08 76.2) (xy 149.86 76.2)) (stroke (width 0) (type default)))
(wire (pts (xy 154.94 76.2) (xy 175.26 76.2)) (stroke (width 0) (type default)))
(label "N1" (at 68.58 76.2 0) (effects (font (size 1.27 1.27)) (justify left bottom)))
(label "MID" (at 111.76 76.2 0) (effects (font (size 1.27 1.27)) (justify left bottom)))
(label "N2" (at 154.94 76.2 0) (effects (font (size 1.27 1.27)) (justify left bottom)))
(wire (pts (xy 111.76 76.2) (xy 111.76 93.98)) (stroke (width 0) (type default)))
(junction (at 111.76 76.2) (diameter 0) (color 0 0 0 0))
(wire (pts (xy 132.08 76.2) (xy 132.08 93.98)) (stroke (width 0) (type default)))
(junction (at 132.08 76.2) (diameter 0) (color 0 0 0 0))
(text "50-ohm ports. C1/L1 and L3/C3 form series resonators; L2 || C2 is the shunt resonator." (at 30 125 0) (effects (font (size 1.27 1.27)) (justify left bottom)))
(text "Bottom copper is continuous GND. C/L values must match design.json and BOM." (at 30 132 0) (effects (font (size 1.27 1.27)) (justify left bottom)))
(text "SIMULATION ONLY: capacitors, PCB and launches use estimated parasitics. Tune after measurement." (at 30 139 0) (effects (font (size 1.27 1.27)) (justify left bottom)))
(text "CH0 -> J1; J2 -> CH1. SMA shields connect to GND. No DC power required." (at 30 146 0) (effects (font (size 1.27 1.27)) (justify left bottom)))
(embedded_fonts no))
